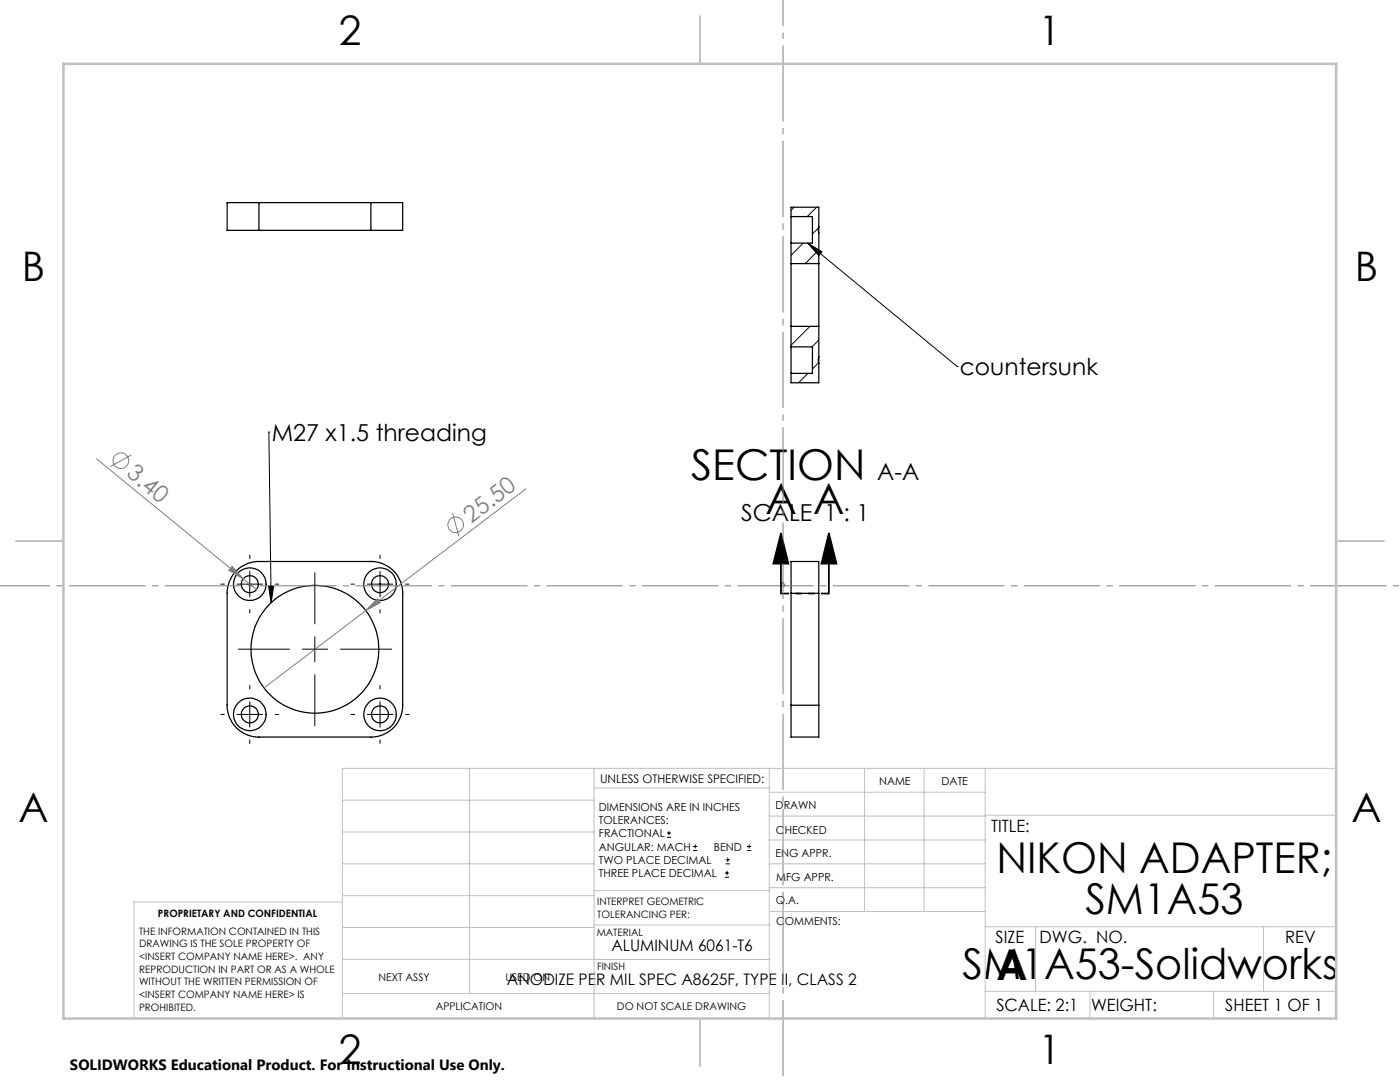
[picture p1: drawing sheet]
<svg xmlns="http://www.w3.org/2000/svg" width="279mm" height="216mm" viewBox="0 0 279 216" stroke-linecap="round" stroke-linejoin="round" font-family="sans-serif">
<g fill="none" stroke="#000" stroke-width=".25">
<path d="M51.7 40.4h-6.4v5.6h6.4M51.7 46h22.3M51.7 40.4v5.6M51.7 40.4h22.3M74 40.4h6.4v5.6h-6.4M74 40.4v5.6M157.9 52.6v12.5M157.9 43.2v5.3M157.9 43.2v-1.9h5.5v3.9M157.9 48.5v4.1M157.9 43.2h4.2v5.3h-4.2M157.9 52.6h5.5"/>
<path d="M163.4 52.6v12.5M163.4 45.2l-.1 .5 .1 .8M163.4 45.2v1.3M163.4 46.5v6.1M157.9 69.2v5.3M157.9 65.1v4.1M157.9 69.2h4.2v5.3h-4.2M157.9 65.1h5.5M163.4 71.2l-.1 .5 .1 .8M163.4 71.2v1.3M163.4 72.5v3.9h-5.5v-1.9M163.4 65.1v6.1"/>
<path d="M47 114.1a6.5 6.5 0 0 1 4.7-2.1h22.3a6.3 6.3 0 0 1 6.4 6.4v22.3a6.3 6.3 0 0 1-6.4 6.4h-22.3a6.3 6.3 0 0 1-6.4-6.4v-22.3a6.2 6.2 0 0 1 1.7-4.3zM157.9 118.4v-6.4h5.5v6.4M157.9 118.4h5.5M157.9 118.4v22.3M163.4 118.4v22.3M157.9 140.7v6.4h5.5v-6.4M157.9 140.7h5.5"/>
<circle cx="49.8" cy="116.6" r="1.7"/>
<circle cx="49.8" cy="116.6" r="3.2"/>
<circle cx="75.8" cy="116.6" r="3.3"/>
<circle cx="75.8" cy="116.6" r="1.7"/>
<circle cx="62.8" cy="129.5" r="12.8"/>
<circle cx="49.8" cy="142.5" r="3.2"/>
<circle cx="49.8" cy="142.5" r="1.69"/>
<circle cx="75.8" cy="142.5" r="3.3"/>
<circle cx="75.8" cy="142.5" r="1.69"/>
</g>
<g fill="none" stroke="#000" stroke-width=".2">
<path d="M158.5 41.3l-.6 .7M160.3 48.5l-2.4 2.4M161.2 48.5l2.8 1.7-.6 .8zM161.2 48.5l29.8 24.6M163 41.3l-1.9 1.9M163.4 45.4l-1.3 1.3M163.4 49.9l-2.7 2.7M161.3 74.5l-2 1.9M161.6 65.1l-3.7 3.8M163.4 72.4l-1.3 1.2M163.4 67.8l-1.3 1.4M191 73.1h.1"/>
<path d="M53.7 86.2h.1M53.7 86.2l.4 34.1M44.1 116.6h.7M47.3 116.6h5.1M49.8 110.8v.7M49.8 114v5.1M53.6 116.9h1l-.5 3.4zM54.9 116.6h.7M62.8 114.3v10.2M70.1 116.6h.7M73.3 116.6h5.1M75.8 110.8v.7"/>
<path d="M75.8 114v5.1M80.9 116.6h.7M47.6 129.5h10.2M49.8 121.6v.7M49.8 136.8v.7M60.3 129.5h5.1M62.8 127v5.1M62.8 134.6v10.3M67.9 129.5h10.2M75.8 121.6v.7M75.8 136.8v.7M44.1 142.6h.7"/>
<path d="M47.3 142.6h5.1M49.8 140v5.1M49.8 147.6v.7M54.9 142.6h.7M70.1 142.6h.7M73.3 142.6h5.1M75.8 140v5.1M75.8 147.6v.7M80.9 142.6h.7M133.1 167.1h.8M133.1 166.2h.8M133.5 165.8v.9"/>
<path d="M138.3 169.7h.8M138.3 168.9h.8M138.7 168.5v.8M144.7 175h.8M144.7 174.2h.8M144.8 172.4h.9M144.8 171.6h.9M145.1 173.8v.8M145.2 171.1v.9M149.1 169.7h.8M149.1 168.9h.8M149.5 168.5v.8"/>
</g>
<g fill="none" stroke="#808080" stroke-width=".2">
<path d="M19.3 91.5l31.9 26.2M26.2 90.8l-4.2 2.3M105 97.5l-32 24.3M46.3 113l2.2 2.5-2.9-1.7zM75.3 119.5l.6 .8-2.9 1.5zM90.3 102.4l1.3 4.6M73 121.8l-20.3 15.5"/>
<circle cx="24.1" cy="91.9" r="1.56"/>
<circle cx="90.9" cy="104.7" r="1.55"/>
</g>
<path d="M155.9 106.4l1.4 6.1h-3zM155.9 106.4v12.1M165.4 106.4l1.5 6.1h-3zM165.4 106.4v12.1" fill="none" stroke="#000" stroke-width=".35"/>
<path d="M165.4 118.4h-9.5" fill="none" stroke="#000" stroke-width=".35" stroke-dasharray="6.3 1.3 1.3 1.3 1.3 1.3" stroke-dashoffset="4.7" stroke-linecap="butt"/>
<path d="M156.2 116.1l.5 .8h-.9z" fill="none" stroke="#808080" stroke-width=".25"/>
<path d="M0 116.9h279.5M156.3 216v-216" fill="none" stroke="#808080" stroke-width=".2" stroke-dasharray="15.2 1.3 1.3 1.3" stroke-dashoffset=".6" stroke-linecap="butt"/>
<g fill="none" stroke="#c0c0c0" stroke-width=".2">
<path d="M68.3 159.7h50.3M93.7 153.3v44.9M118.6 153.3v49.9M118.6 157.2h34.9M153.5 153.3v49.9M153.5 158.1h43.1M172.5 153.3v28.6M184.4 153.3v28.6M196.6 153.3v49.9M266.7 153.3h-198.4v49.9M68.3 178.7h50.3M68.3 172.4h50.3"/>
<path d="M68.3 166h50.3M68.3 180h-41.6v23.2M118.6 177.7h35M153.5 167.6h43.1M153.5 162.8h43.1M153.5 172.4h43.1M153.5 177.1h43.1M196.6 162.7h70.1M68.3 198.2h85.2M68.3 191.4l85.2 .1M68.3 185.1h50.3M118.6 184.6h35"/>
<path d="M153.6 181.9h43M196.6 197.8h70.1M196.6 184.9h70.1M206.7 184.9v12.9M217.5 197.8v5.4M242.2 197.8v5.4M252.2 184.9v12.9"/>
</g>
<path d="M139.7 3.2v9.5M3.1 107.9h9.6M266.7 107.9h9.5M139.7 203.2v9.6" fill="none" stroke="#c0c0c0" stroke-width=".25"/>
<path d="M12.7 12.7h254v190.5h-254z" fill="none" stroke="#c0c0c0" stroke-width=".5"/>
<g fill="#000">
<path d="M165.4 106.4l1.5 6.1h-3zM155.9 106.4l1.4 6.1h-3z"/>
<path d="M53.6 116.9h1l-.5 3.4zM161.2 48.5l2.8 1.7-.6 .8z"/>
</g>
<g fill="#808080">
<path d="M46.3 113l2.2 2.5-2.9-1.7z"/>
<path d="M75.3 119.5l.6 .8-2.9 1.5z"/>
</g>
<g font-size="8.5">
<text x="137.9" y="95.8">SECTION</text>
<text x="152.8" y="102.6">A A</text>
<text x="198.9" y="174.2">NIKON ADAPTER;</text>
<text x="216.6" y="182.3">SM1A53</text>
<text x="192.1" y="195.4">SM1A53-Solidworks</text>
<text x="198.9" y="195.5">A</text>
</g>
<g font-size="8.1">
<text x="67.6" y="8.9">2</text>
<text x="207.3" y="8.9">1</text>
<text x="4.4" y="56.2">B</text>
<text x="270.4" y="56.2">B</text>
<text x="3.7" y="164.1">A</text>
<text x="269.7" y="164.1">A</text>
<text x="67.6" y="212.4">2</text>
<text x="207.3" y="212.4">1</text>
</g>
<g font-size="4.7">
<text x="191.5" y="74.9">countersunk</text>
<text x="54.2" y="87.9">M27 x1.5 threading</text>
<text x="175.1" y="95.8">A-A</text>
<text x="147.9" y="104">SCALE 1 : 1</text>
</g>
<g font-size="4.7" fill="#808080">
<text x="25" y="94.9" transform="rotate(39 25 94.9)">3.40</text>
<text x="94" y="104.5" transform="rotate(-37 94 104.5)">25.50</text>
</g>
<g font-size="3.4">
<text x="197.8" y="166">TITLE:</text>
<text x="198.7" y="188.1">SIZE</text>
<text x="207.5" y="188.1">DWG. NO.</text>
<text x="256.5" y="188.2">REV</text>
<text x="198.8" y="201.7">SCALE: 2:1</text>
<text x="217.7" y="201.8">WEIGHT:</text>
<text x="244.5" y="201.7">SHEET 1 OF 1</text>
</g>
<g font-size="3.2">
<text x="122" y="189.8">ALUMINUM 6061-T6</text>
<text x="101.2" y="196.6">ANODIZE PER MIL SPEC A8625F, TYPE II, CLASS 2</text>
</g>
<text font-size="3" x="14" y="213.5">SOLIDWORKS Educational Product. For Instructional Use Only.</text>
<text font-size="2.4" x="119.8" y="156.2">UNLESS OTHERWISE SPECIFIED:</text>
<g font-size="2.2">
<text x="119.5" y="161.8">DIMENSIONS ARE IN INCHES</text>
<text x="154.8" y="161.4">DRAWN</text>
<text x="175.4" y="156.6">NAME</text>
<text x="187.9" y="156.7">DATE</text>
<text x="119.5" y="164.4">TOLERANCES:</text>
<text x="119.5" y="167.1">FRACTIONAL</text>
<text x="154.9" y="166.3">CHECKED</text>
<text x="119.5" y="169.7">ANGULAR: MACH</text>
<text x="119.5" y="172.4">TWO PLACE DECIMAL</text>
<text x="142.5" y="169.7">BEND</text>
<text x="154.8" y="171">ENG APPR.</text>
<text x="119.5" y="175">THREE PLACE DECIMAL</text>
<text x="154.9" y="175.7">MFG APPR.</text>
<text x="154.9" y="180.4">Q.A.</text>
<text x="154.9" y="184.6">COMMENTS:</text>
</g>
<g font-size="2.1">
<text x="75.5" y="195.7">NEXT ASSY</text>
<text x="100.9" y="195.7">USED ON</text>
<text x="86.9" y="201.5">APPLICATION</text>
<text x="123.1" y="201.6">DO NOT SCALE DRAWING</text>
</g>
<g font-size="2">
<text x="31.5" y="182.9">PROPRIETARY AND CONFIDENTIAL</text>
<text x="119.2" y="180.6">INTERPRET GEOMETRIC</text>
<text x="119.2" y="183.1">TOLERANCING PER:</text>
<text x="27.8" y="186.5">THE INFORMATION CONTAINED IN THIS</text>
<text x="27.8" y="189">DRAWING IS THE SOLE PROPERTY OF</text>
<text x="27.8" y="191.6">&lt;INSERT COMPANY NAME HERE&gt;. ANY</text>
<text x="119.1" y="186.7">MATERIAL</text>
<text x="27.8" y="194.1">REPRODUCTION IN PART OR AS A WHOLE</text>
<text x="27.8" y="196.6">WITHOUT THE WRITTEN PERMISSION OF</text>
<text x="119.1" y="193.5">FINISH</text>
<text x="27.8" y="199.1">&lt;INSERT COMPANY NAME HERE&gt; IS</text>
<text x="27.8" y="201.7">PROHIBITED.</text>
</g>
</svg>
